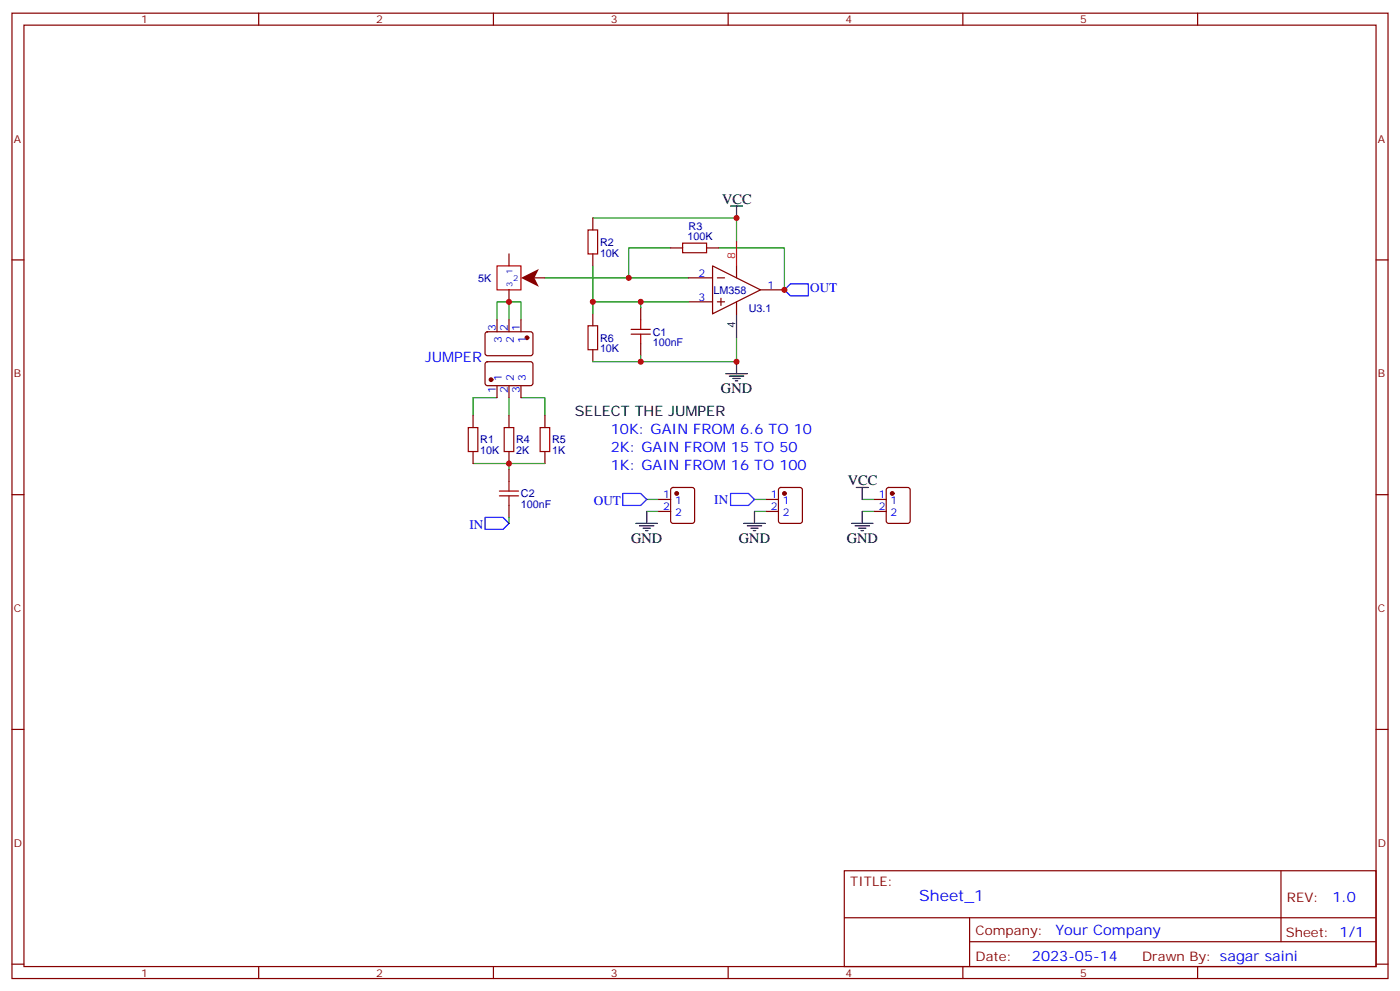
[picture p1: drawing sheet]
<svg xmlns="http://www.w3.org/2000/svg" width="412mm" height="292mm" viewBox="0 0 412 292" stroke-linecap="round" stroke-linejoin="round" font-family="sans-serif">
<g fill="none" stroke="#870000" stroke-width=".35">
<path d="M3.5 3.9h405.4v284.3h-405.4zM7.1 7.4h398.2v277.3h-398.2zM76.2 3.9v3.5M145.3 3.9v3.5M214.5 3.9v3.5M283.6 3.9v3.5M352.8 3.9v3.5M3.5 76.6h3.6M149.9 74.8v3.5M405.3 76.6h3.6M143.1 97.9l.5-.2 13 .1 .4 .6-.1 5.9-.6 .5-13-.1-.4-.6v-5.7zM146.4 94.2v3.5"/>
<path d="M149.9 85.4v3.5M149.9 94.2v3.5M153.5 94.2v3.5M157 81.8h3.5M143.1 106.7l.5-.2 13 .1 .4 .6-.1 6-.6 .4-13-.1-.4-.6v-5.7zM146.4 113.6v3.5M149.9 113.6v3.5M153.5 113.6v3.5M149.9 122.4v3.5M149.9 133v3.5M160.5 122.4v3.5M160.5 133v3.5"/>
<path d="M3.5 145.7h3.6M405.3 145.7h3.6M3.5 214.8h3.6M405.3 214.8h3.6M248.7 256.5h156.6v28.2h-156.6zM377.3 256.5v20.9M248.7 270.3h156.5M285.6 277.4h119.6M285.6 270.3v14.1M3.5 284h3.6M76.2 284.7v3.5M145.3 284.7v3.5"/>
<path d="M214.5 284.7v3.5M283.6 284.7v3.5M352.8 284.7v3.5M405.3 284h3.6"/>
</g>
<path d="M146.4 94.2v-5.3h3.5v5.3M149.9 88.9h3.6v5.3M160.5 81.8h24.7M146.4 117.1h-7.1v5.3M149.9 117.1v5.3M153.5 117.1h7v5.3M139.3 136.5h10.6M160.5 136.5h-10.6v1.8" fill="none" stroke="#008700" stroke-width=".35"/>
<g fill="#870000" stroke="#870000" stroke-width=".35">
<circle cx="155.2" cy="99.5" r=".53"/>
<circle cx="144.6" cy="111.8" r=".53"/>
</g>
<path d="M148.5 125.9h2.8v7.1h-2.8zM159.1 125.9h2.8v7.1h-2.8z" fill="none" stroke="#a10000" stroke-width=".35"/>
<path d="M146.4 78.3h7.1v7.1h-7.1z" fill="none" stroke="#f00" stroke-width=".35"/>
<path d="M153.5 81.8l5.2-2.6-1.3 2.6 1.3 2.7z" fill="#870000"/>
<g fill="none" stroke="#008700" stroke-width=".35">
<path d="M174.6 64.2h42.4v7.1M174.6 78.3v14.1M197.6 73h-12.4v8.8h17.6M211.7 73h19.4v12.4M174.6 88.9h28.2M188.7 88.9v1.8M217 99.5v7h-42.4M188.7 104.8v1.7M149.9 152.4v1.8M190.5 150.6h3.5M190.5 147.1h3.5M222.2 150.6h3.6"/>
<path d="M222.2 147.1h3.6M254 150.6h3.5M254 147.1h3.5"/>
</g>
<g fill="none" stroke="#000" stroke-width=".35">
<path d="M215.2 60.7h3.5M217 60.7v3.5M217 92.4v7.1M213.8 110.1h6.3M214.8 110.8h4.3M215.9 111.5h2.1M216.6 112.2h.7M217 106.5v3.6M187.3 154.2h6.4M188.4 154.9h4.2M189.4 155.6h2.2M190.1 156.3h.8"/>
<path d="M190.5 150.6v3.6M219.1 154.2h6.3M220.1 154.9h4.3M221.2 155.6h2.1M221.9 156.3h.7M222.2 150.6v3.6M250.8 154.2h6.4M251.9 154.9h4.2M252.2 143.6h3.6M252.9 155.6h2.2M253.6 156.3h.8M254 143.6v3.5"/>
<path d="M254 150.6v3.6"/>
</g>
<g fill="none" stroke="#870000" stroke-width=".35">
<path d="M174.6 64.2v3.5M174.6 74.8v3.5M197.6 73h3.5M208.1 73h3.6M209.9 78.3l14.1 7.1-14.1 7zM217 78.3v3.5M174.6 92.4v3.6M188.7 90.7v3.5M202.8 81.8h7.1M202.8 88.9h7.1M211.3 81.8h2.1M211.3 88.9h2.1"/>
<path d="M212.4 87.8v2.2M217 88.9v3.5M224 85.4h7.1M174.6 103v3.5M188.7 101.2v3.6M139.3 122.4v3.5M139.3 133v3.5M149.9 138.3v3.5M149.9 148.9v3.5M194 147.1h3.6M194 150.6h3.6M197.8 143.8l.5-.2h5.6l.7 .4v9.5l-.5 .6-5.8 .1-.7-.5v-9.4z"/>
<path d="M225.8 147.1h3.5M225.8 150.6h3.5M229.5 143.8l.5-.2h5.7l.6 .4 .1 9.5-.5 .6-5.9 .1-.6-.5-.1-9.4zM257.5 147.1h3.6M257.5 150.6h3.6M261.3 143.8l.5-.2h5.6l.7 .4v9.5l-.5 .6-5.8 .1-.7-.5v-9.4z"/>
</g>
<g fill="#870000" stroke="#870000" stroke-width=".35">
<circle cx="262.8" cy="145.3" r=".53"/>
<circle cx="231.1" cy="145.3" r=".53"/>
<circle cx="199.3" cy="145.3" r=".53"/>
</g>
<path d="M231.1 85.4l1.7-1.8h5.3v3.5h-5.3zM142.9 152.4h5.3l1.7 1.8-1.7 1.7h-5.3zM183.4 145.3h5.3l1.8 1.8-1.8 1.8h-5.3zM215.2 145.3h5.3l1.7 1.8-1.7 1.8h-5.3z" fill="none" stroke="#00f" stroke-width=".35"/>
<path d="M173.2 67.7h2.8v7.1h-2.8zM201.1 71.6h7v2.8h-7zM173.2 96h2.8v7h-2.8zM185.9 97h5.7M185.9 98.4h5.7M188.7 94.2v2.8M188.7 98.4v2.8M137.9 125.9h2.9v7.1h-2.9zM147.1 144.6h5.7M147.1 146.1h5.7M149.9 141.8v2.8M149.9 146.1v2.8" fill="none" stroke="#a10000" stroke-width=".35"/>
<path d="M217 71.3v7" fill="none" stroke="#f00" stroke-width=".35"/>
<g fill="#c00">
<circle cx="149.9" cy="136.5" r=".88"/>
<circle cx="149.9" cy="88.9" r=".88"/>
<circle cx="185.2" cy="81.8" r=".88"/>
<circle cx="231.1" cy="85.4" r=".88"/>
<circle cx="217" cy="64.2" r=".88"/>
<circle cx="174.6" cy="88.9" r=".88"/>
<circle cx="217" cy="106.5" r=".88"/>
<circle cx="188.7" cy="88.9" r=".88"/>
<circle cx="188.7" cy="106.5" r=".88"/>
</g>
<text font-size="4.6" fill="#00f" x="270.8" y="265.5">Sheet_1</text>
<g font-size="4.2">
<text x="212.7" y="60">VCC</text>
<text x="212.4" y="115.7">GND</text>
<text x="169.3" y="122.4">SELECT THE JUMPER</text>
<text x="249.8" y="142.9">VCC</text>
<text x="185.9" y="159.8">GND</text>
<text x="217.7" y="159.8">GND</text>
<text x="249.4" y="159.8">GND</text>
</g>
<g font-size="4.2" fill="#00f">
<text x="125.2" y="106.5">JUMPER</text>
<text x="179.9" y="127.7">10K: GAIN FROM 6.6 TO 10</text>
<text x="179.9" y="133">2K: GAIN FROM 15 TO 50</text>
<text x="179.9" y="138.3">1K: GAIN FROM 16 TO 100</text>
<text x="392.5" y="265.7">1.0</text>
<text x="310.9" y="275.3">Your Company</text>
<text x="304" y="283.1">2023-05-14</text>
</g>
<g font-size="3.9" fill="#00f">
<text x="238.7" y="86.1">OUT</text>
<text x="175" y="148.9">OUT</text>
<text x="210.4" y="148.3">IN</text>
<text x="138.3" y="155.9">IN</text>
</g>
<g font-size="3.9" fill="#800">
<text x="250.5" y="261.1">TITLE:</text>
<text x="379.1" y="265.7">REV:</text>
<text x="287.4" y="275.3">Company:</text>
<text x="378.7" y="275.9">Sheet: 1/1</text>
<text x="287.4" y="282.9">Date:</text>
<text x="336.4" y="283">Drawn By: sagar saini</text>
</g>
<g font-size="3.2" fill="#800">
<text x="41.6" y="6.9">1</text>
<text x="110.8" y="6.9">2</text>
<text x="179.9" y="6.9">3</text>
<text x="249.1" y="6.9">4</text>
<text x="318.2" y="6.9">5</text>
<text x="4.1" y="42">A</text>
<text x="405.9" y="42">A</text>
<text x="4.1" y="111.1">B</text>
<text x="405.9" y="111.1">B</text>
<text x="4.1" y="180.3">C</text>
<text x="405.9" y="180.3">C</text>
<text x="4.1" y="249.4">D</text>
<text x="405.9" y="249.4">D</text>
<text x="41.6" y="287.7">1</text>
<text x="110.8" y="287.7">2</text>
<text x="179.9" y="287.7">3</text>
<text x="249.1" y="287.7">4</text>
<text x="318.2" y="287.7">5</text>
</g>
<g font-size="3.2" fill="#000080">
<text x="202.5" y="70.6">100K</text>
<text x="202.8" y="67.7">R3</text>
<text x="176.7" y="75.6">10K</text>
<text x="176.7" y="72.4">R2</text>
<text x="140.8" y="83">5K</text>
<text x="210.2" y="86.5">LM358</text>
<text x="220.5" y="91.9">U3.1</text>
<text x="176.7" y="100.6">R6</text>
<text x="192.3" y="98.8">C1</text>
<text x="176.7" y="103.8">10K</text>
<text x="192.3" y="102">100nF</text>
<text x="141.5" y="130.6">R1</text>
<text x="152" y="130.6">R4</text>
<text x="162.6" y="130.6">R5</text>
<text x="141.5" y="133.8">10K</text>
<text x="152" y="133.8">2K</text>
<text x="162.6" y="133.8">1K</text>
<text x="153.5" y="149.6">100nF</text>
<text x="153.5" y="146.5">C2</text>
</g>
<text font-size="3.2" fill="#f00" x="216.6" y="76.2" transform="rotate(-90 216.6 76.2)">8</text>
<g font-size="3.2" fill="#00f">
<text x="205.8" y="81.5">2</text>
<text x="205.8" y="88.5">3</text>
<text x="226.1" y="85">1</text>
<text x="146" y="97.5" transform="rotate(-90 146 97.5)">3</text>
<text x="147.8" y="101" transform="rotate(-90 147.8 101)">3</text>
<text x="149.6" y="97.5" transform="rotate(-90 149.6 97.5)">2</text>
<text x="151.3" y="101" transform="rotate(-90 151.3 101)">2</text>
<text x="153.1" y="97.5" transform="rotate(-90 153.1 97.5)">1</text>
<text x="154.9" y="101" transform="rotate(-90 154.9 101)">1</text>
<text x="147.8" y="112.3" transform="rotate(-90 147.8 112.3)">1</text>
<text x="151.3" y="112.3" transform="rotate(-90 151.3 112.3)">2</text>
<text x="154.9" y="112.3" transform="rotate(-90 154.9 112.3)">3</text>
<text x="146" y="115.8" transform="rotate(-90 146 115.8)">1</text>
<text x="149.6" y="115.8" transform="rotate(-90 149.6 115.8)">2</text>
<text x="153.1" y="115.8" transform="rotate(-90 153.1 115.8)">3</text>
<text x="195.4" y="146.8">1</text>
<text x="198.9" y="148.5">1</text>
<text x="227.1" y="146.8">1</text>
<text x="230.6" y="148.5">1</text>
<text x="258.9" y="146.8">1</text>
<text x="262.4" y="148.5">1</text>
<text x="195.4" y="150.3">2</text>
<text x="198.9" y="152">2</text>
<text x="227.1" y="150.3">2</text>
<text x="230.6" y="152">2</text>
<text x="258.9" y="150.3">2</text>
<text x="262.4" y="152">2</text>
</g>
<text font-size="3.2" x="216.6" y="96.6" transform="rotate(-90 216.6 96.6)">4</text>
<g font-size="2.5" fill="#00f">
<text x="151" y="80.6" transform="rotate(-90 151 80.6)">1</text>
<text x="151.2" y="82.9">2</text>
<text x="151" y="84.7" transform="rotate(-90 151 84.7)">3</text>
</g>
</svg>
